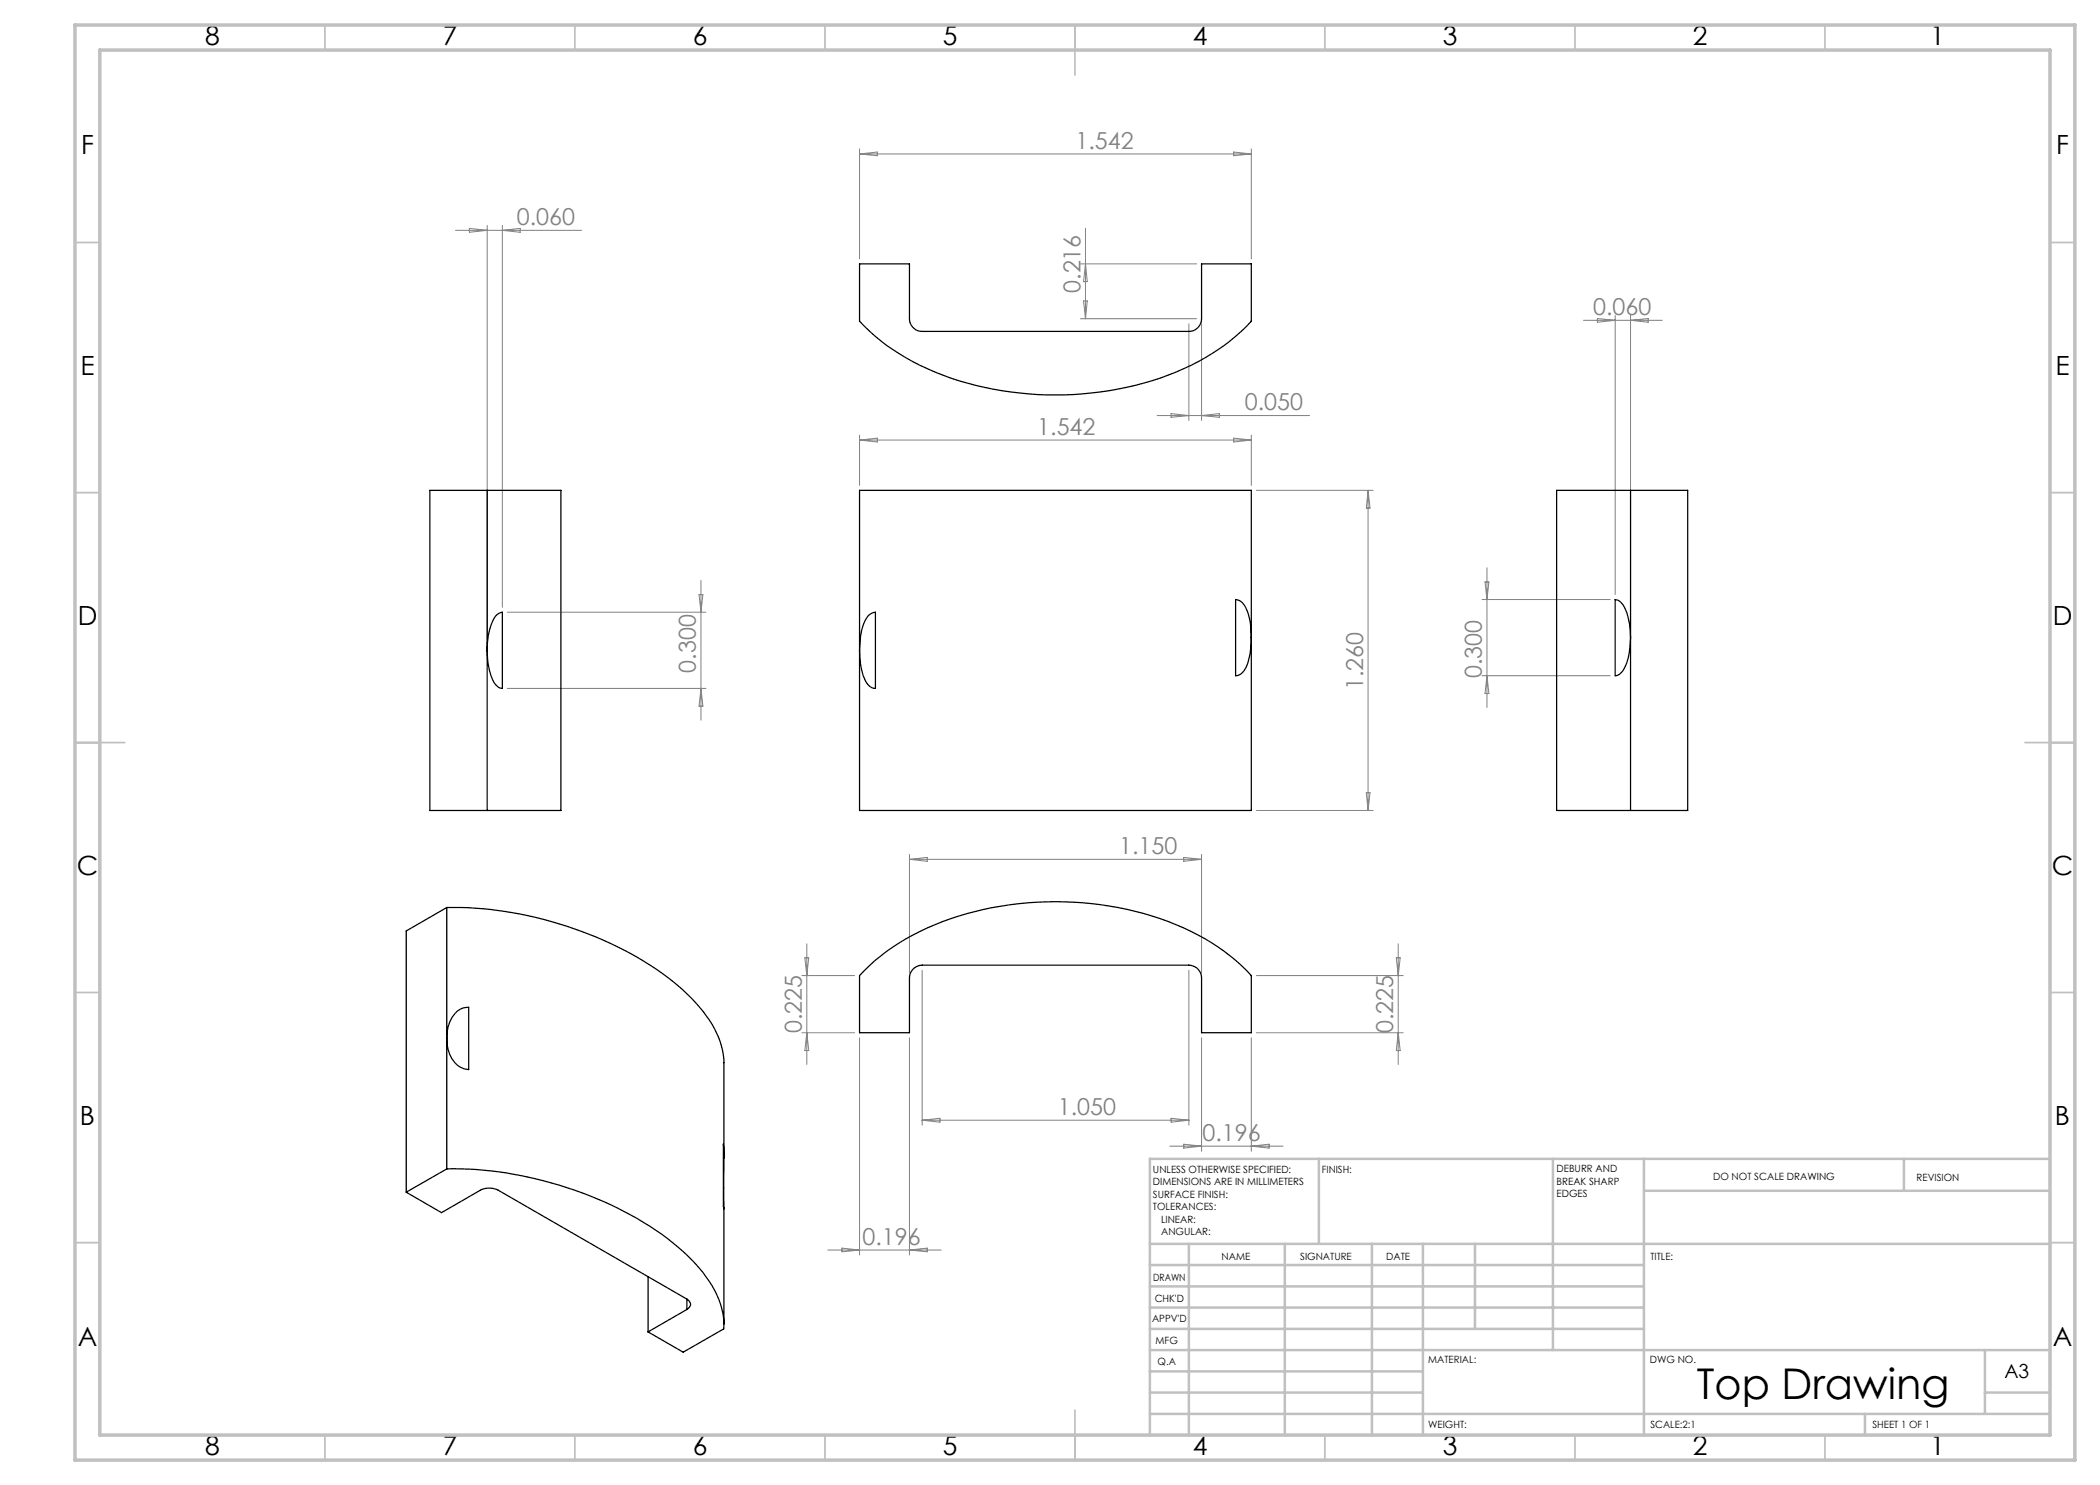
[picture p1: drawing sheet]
<svg xmlns="http://www.w3.org/2000/svg" width="420mm" height="297mm" viewBox="0 0 420 297" stroke-linecap="round" stroke-linejoin="round" font-family="sans-serif">
<g fill="none" stroke="#c0c0c0" stroke-width=".35">
<path d="M65 5v5M115 5v5M165 5v5M215 5v10M265 5v5M315 5v5M365 5v5M15 48.5h5M410 48.5h5M15 98.5h5M410 98.5h5M15 148.5h10"/>
<path d="M405 148.5h10M15 198.5h5M410 198.5h5M15 248.5h5M410 248.5h5M65 287v5M115 287v5M165 287v5M215 282v10M265 287v5M315 287v5M365 287v5"/>
</g>
<g fill="none" stroke="#c0c0c0" stroke-width=".5">
<path d="M263.8 231.8v17M310.6 231.8v38.2M328.8 231.8v55.2M328.8 238.2h81.2M380.8 231.8v6.4M410 231.8h-180v55.2M230 248.8h180M230 257.3h98.8M230 253h98.8M237.8 248.8v38.2M257 248.8v38.2M274.4 248.8v38.2"/>
<path d="M284.6 248.8v38.2M295 248.8v17M230 265.8h98.8M230 261.5h98.8M230 278.5h54.6M230 274.3h54.6M230 270h180M397 278.5h13M397 270v12.8M230 282.8h180M373 282.8v4.2"/>
</g>
<path d="M15 5h400v287h-400zM20 10h390v277h-390z" fill="none" stroke="#c0c0c0" stroke-width=".7"/>
<g fill="none" stroke="#808080" stroke-width=".2">
<path d="M171.9 29.8v22M171.9 30.8l3.6-.4v.7zM171.9 30.8h78.4M246.7 30.4l3.6 .4-3.6 .3zM250.3 29.8v22M91.1 46.1h25.2M93.9 45.7l3.5 .4-3.5 .4zM97.4 45.1v84M100.5 45.1v76.4M100.5 46.1l3.5-.4v.8zM216.1 52.8h23.2M217.1 45.6v18.1"/>
<path d="M217.1 52.8l.4 3.5h-.8zM216.1 63.7h23.2M216.7 60.2h.8l-.4 3.5zM237.8 64.8v19.3M240.3 64.8v19.3M316.7 64.1h15.8M319.5 63.7l3.5 .4-3.5 .3zM323 63.1v55.8M326.1 63.1v63.4M326.1 64.1l3.5-.4v.7zM171.9 87v10.1M171.9 88h78.4"/>
<path d="M171.9 88l3.6-.4v.8zM231.4 83.1h30.5M234.2 82.7l3.6 .4-3.6 .4zM240.3 83.1l3.6-.4v.8zM246.7 87.6l3.6 .4-3.6 .4zM250.3 87v10.1M251.3 98.1h23.3M273.6 98.1v64M273.6 98.1l.4 3.5h-.7zM139.8 118.9h.8l-.4 3.5zM140.2 116.1v27.9M296.4 119.9h25.7"/>
<path d="M297 116.4h.8l-.4 3.5zM297.4 113.6v27.9M101.5 122.4h39.7M101.5 137.7h39.7M140.2 137.7l.4 3.5h-.8zM296.4 135.1h25.7M297.4 135.1l.4 3.6h-.8zM273.3 158.5h.7l-.4 3.6zM181.9 170.9v23.7M181.9 171.9l3.6-.4v.8zM181.9 171.9h58.4M236.7 171.5l3.6 .4-3.6 .4z"/>
<path d="M240.3 170.9v23.7M251.3 162.1h23.3M160.4 195.1h10.5M161 191.6h.7l-.3 3.5zM161.4 188.8v24.1M184.4 194.1v30.9M237.8 194.1v30.9M251.3 195.1h29.3M279.3 191.6h.7l-.4 3.5zM279.6 188.8v24.1M160.4 206.5h10.5M161.4 206.5l.3 3.6h-.7z"/>
<path d="M171.9 207.6v43.4M181.9 207.6v43.4M240.3 207.6v22.7M250.3 207.6v22.7M251.3 206.5h29.3M279.6 206.5l.4 3.6h-.7zM184.4 224h53.4M184.4 224l3.6-.3v.7zM234 229.2h22.6M234.2 223.7l3.6 .3-3.6 .4zM236.7 228.8l3.6 .4-3.6 .4zM250.3 229.2l3.5-.4v.8z"/>
<path d="M165.6 250h22.6M168.4 249.6l3.5 .4-3.5 .4zM181.9 250l3.6-.4v.8z"/>
</g>
<g fill="none" stroke="#000" stroke-width=".25">
<path d="M171.9 52.8h10v10.9a2.51 2.51 0 0 0 2.5 2.6h53.4a2.57 2.57 0 0 0 2.5-2.6v-10.9h10v11.4a45.2 45.2 0 0 1-21.6 12.4 65.4 65.4 0 0 1-44.7-3.5 39.3 39.3 0 0 1-12.1-8.9zM97.4 98.1h14.8v64h-14.8M97.4 98.1h-11.4v64h11.4M97.4 98.1v64M171.9 98.1h78.4v64h-78.4zM326.1 98.1h-14.8v64h14.8M326.1 98.1h11.4v64h-11.4M326.1 98.1v64M247.1 119.9l.4 .1a3.2 3.2 0 0 1 2.1 2.6 17.8 17.8 0 0 1-.4 10.8 2.4 2.4 0 0 1-2.1 1.7zM323 119.9l.4 .1a3.5 3.5 0 0 1 2 2.6 16.8 16.8 0 0 1-.4 10.8 2.3 2.3 0 0 1-2 1.7zM99.2 123.1l.7-.5 .6-.2v15.3a2.42 2.42 0 0 1-1.9-1.6 15.7 15.7 0 0 1 .3-12.6zM173.7 123.1l.8-.5 .6-.2v15.3a2.35 2.35 0 0 1-2.1-1.6 16.6 16.6 0 0 1 0-11.9z"/>
<path d="M89.4 181.5a75.2 75.2 0 0 1 44 13.9 30.9 30.9 0 0 1 10.4 12.2l.7 2.6 .3 1.7v19.8M89.4 181.5v52.3M89.4 181.5l-8.2 4.7v52.2M172.9 194.1a47.9 47.9 0 0 1 23.9-12.2 65.1 65.1 0 0 1 41.4 4.4 39.7 39.7 0 0 1 12.1 8.8v11.4h-10v-10.9a2.57 2.57 0 0 0-2.5-2.6h-53.4a2.57 2.57 0 0 0-2.5 2.6v10.9h-10v-11.4zM91.4 202.3a3.1 3.1 0 0 1 2.3-.8v12.4a4.6 4.6 0 0 1-4.1-4 8.1 8.1 0 0 1 1.8-7.6zM81.2 238.4l7.1 4.1 7.8-4.4a4 4 0 0 1 3.6 0l37.7 21.7M89.4 233.8a74.9 74.9 0 0 1 44 13.8 30.7 30.7 0 0 1 10.4 12.3l.5 1.7 .4 1.7v2.5l-8.1 4.6-7-4M89.4 233.8l-8.2 4.6M144.7 228.8l.1 13-.1-.5zM129.6 255.3v11.1M137.4 259.8a1.1 1.1 0 0 1 .7 1.1 1.1 1.1 0 0 1-.7 1M137.4 259.8v2.1"/>
<path d="M144.8 241.5v23.3M137.4 261.9l-7.8 4.5"/>
</g>
<text font-size="8.5" x="339.4" y="279.7">Top Drawing</text>
<g font-size="5.3">
<text x="41" y="9">8</text>
<text x="88.5" y="9">7</text>
<text x="138.5" y="9">6</text>
<text x="188.5" y="9">5</text>
<text x="238.5" y="9">4</text>
<text x="288.5" y="9">3</text>
<text x="338.5" y="9">2</text>
<text x="386" y="9">1</text>
<text x="16.2" y="30.7">F</text>
<text x="411.2" y="30.7">F</text>
<text x="16.1" y="75">E</text>
<text x="411.1" y="75">E</text>
<text x="15.5" y="125">D</text>
<text x="410.5" y="125">D</text>
<text x="15.4" y="175">C</text>
<text x="410.4" y="175">C</text>
<text x="16" y="225">B</text>
<text x="411" y="225">B</text>
<text x="15.5" y="269.2">A</text>
<text x="410.5" y="269.2">A</text>
<text x="41" y="291">8</text>
<text x="88.5" y="291">7</text>
<text x="138.5" y="291">6</text>
<text x="188.5" y="291">5</text>
<text x="238.5" y="291">4</text>
<text x="288.5" y="291">3</text>
<text x="338.5" y="291">2</text>
<text x="386" y="291">1</text>
</g>
<g font-size="4.7" fill="#808080">
<text x="215.1" y="29.7">1.542</text>
<text x="103.4" y="45">0.060</text>
<text x="216.1" y="58.6" transform="rotate(-90 216.1 58.6)">0.216</text>
<text x="318.6" y="63">0.060</text>
<text x="249" y="82.1">0.050</text>
<text x="207.5" y="87">1.542</text>
<text x="139.2" y="134.5" transform="rotate(-90 139.2 134.5)">0.300</text>
<text x="296.4" y="135.6" transform="rotate(-90 296.4 135.6)">0.300</text>
<text x="272.6" y="138.1" transform="rotate(-90 272.6 138.1)">1.260</text>
<text x="223.8" y="170.8">1.150</text>
<text x="160.4" y="206.6" transform="rotate(-90 160.4 206.6)">0.225</text>
<text x="278.6" y="206.6" transform="rotate(-90 278.6 206.6)">0.225</text>
<text x="211.6" y="223">1.050</text>
<text x="240.5" y="228.2">0.196</text>
<text x="172.5" y="249">0.196</text>
</g>
<text font-size="3.9" x="400.9" y="275.5">A3</text>
<g font-size="2">
<text x="230.6" y="234.6">UNLESS OTHERWISE SPECIFIED:</text>
<text x="230.6" y="237.1">DIMENSIONS ARE IN MILLIMETERS</text>
<text x="230.6" y="239.6">SURFACE FINISH:</text>
<text x="264.4" y="234.6">FINISH:</text>
<text x="311.3" y="234.5">DEBURR AND</text>
<text x="311.3" y="237">BREAK SHARP</text>
<text x="311.3" y="239.5">EDGES</text>
<text x="342.6" y="236">DO NOT SCALE DRAWING</text>
<text x="383.3" y="236.2">REVISION</text>
<text x="230.6" y="242.1">TOLERANCES:</text>
<text x="232.2" y="244.6">LINEAR:</text>
<text x="232.2" y="247.1">ANGULAR:</text>
<text x="244.3" y="252">NAME</text>
<text x="260" y="251.9">SIGNATURE</text>
<text x="277.2" y="251.9">DATE</text>
<text x="330.1" y="251.9">TITLE:</text>
<text x="230.6" y="256.1">DRAWN</text>
<text x="230.9" y="260.3">CHK'D</text>
<text x="230.4" y="264.4">APPV'D</text>
<text x="231.1" y="268.8">MFG</text>
<text x="231.5" y="273">Q.A</text>
<text x="285.6" y="272.5">MATERIAL:</text>
<text x="330" y="272.5">DWG NO.</text>
<text x="285.6" y="285.5">WEIGHT:</text>
<text x="330.1" y="285.6">SCALE:2:1</text>
<text x="374.5" y="285.6">SHEET 1 OF 1</text>
</g>
</svg>
